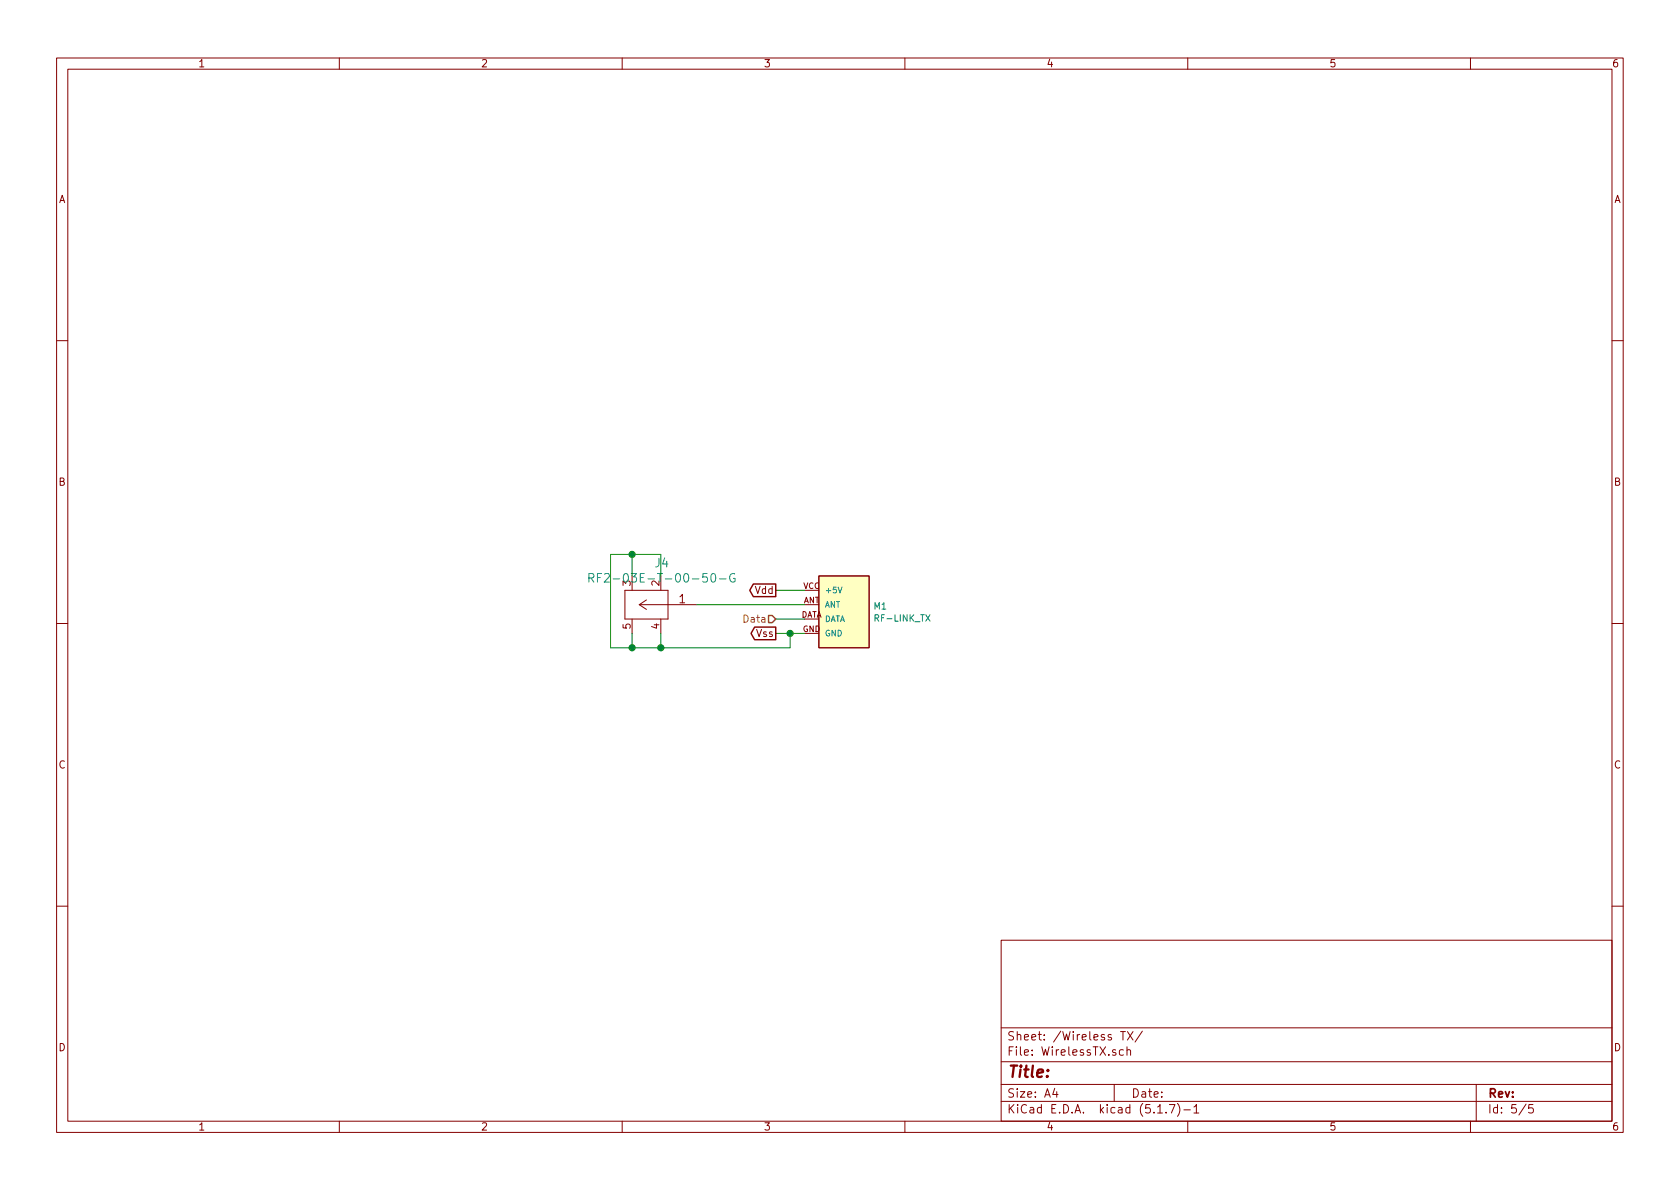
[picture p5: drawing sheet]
EESchema Schematic File Version 4
EELAYER 30 0
EELAYER END
$Descr A4 11693 8268
encoding utf-8
Sheet 5 5
Title ""
Date ""
Rev ""
Comp ""
Comment1 ""
Comment2 ""
Comment3 ""
Comment4 ""
$EndDescr
Text HLabel 5400 4300 0    50   Input ~ 0
Data
$Comp
L tx:RF-LINK_TX M1
U 1 1
P 5900 4300
F 0 "M1" H 6078 4392 45  0000 L CNN
F 1 "RF-LINK_TX" H 6078 4308 45  0000 L CNN
F 2 "tx:WRL-10534" H 5900 4750 20  0001 C CNN
F 3 "" H 5900 4300 50  0001 C CNN
F 4 "1568-1175-ND" H 5900 4300 50  0001 C CNN "Digi-Key_PN"
	1    5900 4300
	1    0    0    -1  
$EndComp
$Comp
L tx:RF2-03E-T-00-50-G J4
U 1 1
P 4850 4200
F 0 "J4" H 5092 3913 60  0000 C CNN
F 1 "RF2-03E-T-00-50-G" H 5092 4019 60  0000 C CNN
F 2 "tx:RF2-03E-T-00-50-G" H 5250 4140 60  0001 C CNN
F 3 "" H 4850 4200 60  0000 C CNN
F 4 "2057-RF2-03E-T-00-50-G-ND" H 4850 4200 50  0001 C CNN "Digi-Key_PN"
	1    4850 4200
	-1   0    0    1   
$EndComp
Text GLabel 5400 4100 0    50   Output ~ 0
Vdd
Text GLabel 5400 4400 0    50   Output ~ 0
Vss
Wire Wire Line
	5400 4100 5600 4100
Wire Wire Line
	5400 4400 5500 4400
Wire Wire Line
	5400 4300 5600 4300
Wire Wire Line
	4850 4200 5600 4200
Wire Wire Line
	5500 4400 5500 4500
Connection ~ 5500 4400
Wire Wire Line
	5500 4400 5600 4400
Wire Wire Line
	4600 4000 4600 3850
Wire Wire Line
	4600 3850 4400 3850
Wire Wire Line
	4250 3850 4250 4500
Wire Wire Line
	4250 4500 4400 4500
Wire Wire Line
	4600 4400 4600 4500
Connection ~ 4600 4500
Wire Wire Line
	4600 4500 5500 4500
Wire Wire Line
	4400 4400 4400 4500
Connection ~ 4400 4500
Wire Wire Line
	4400 4500 4600 4500
Wire Wire Line
	4400 4000 4400 3850
Connection ~ 4400 3850
Wire Wire Line
	4400 3850 4250 3850
$EndSCHEMATC
